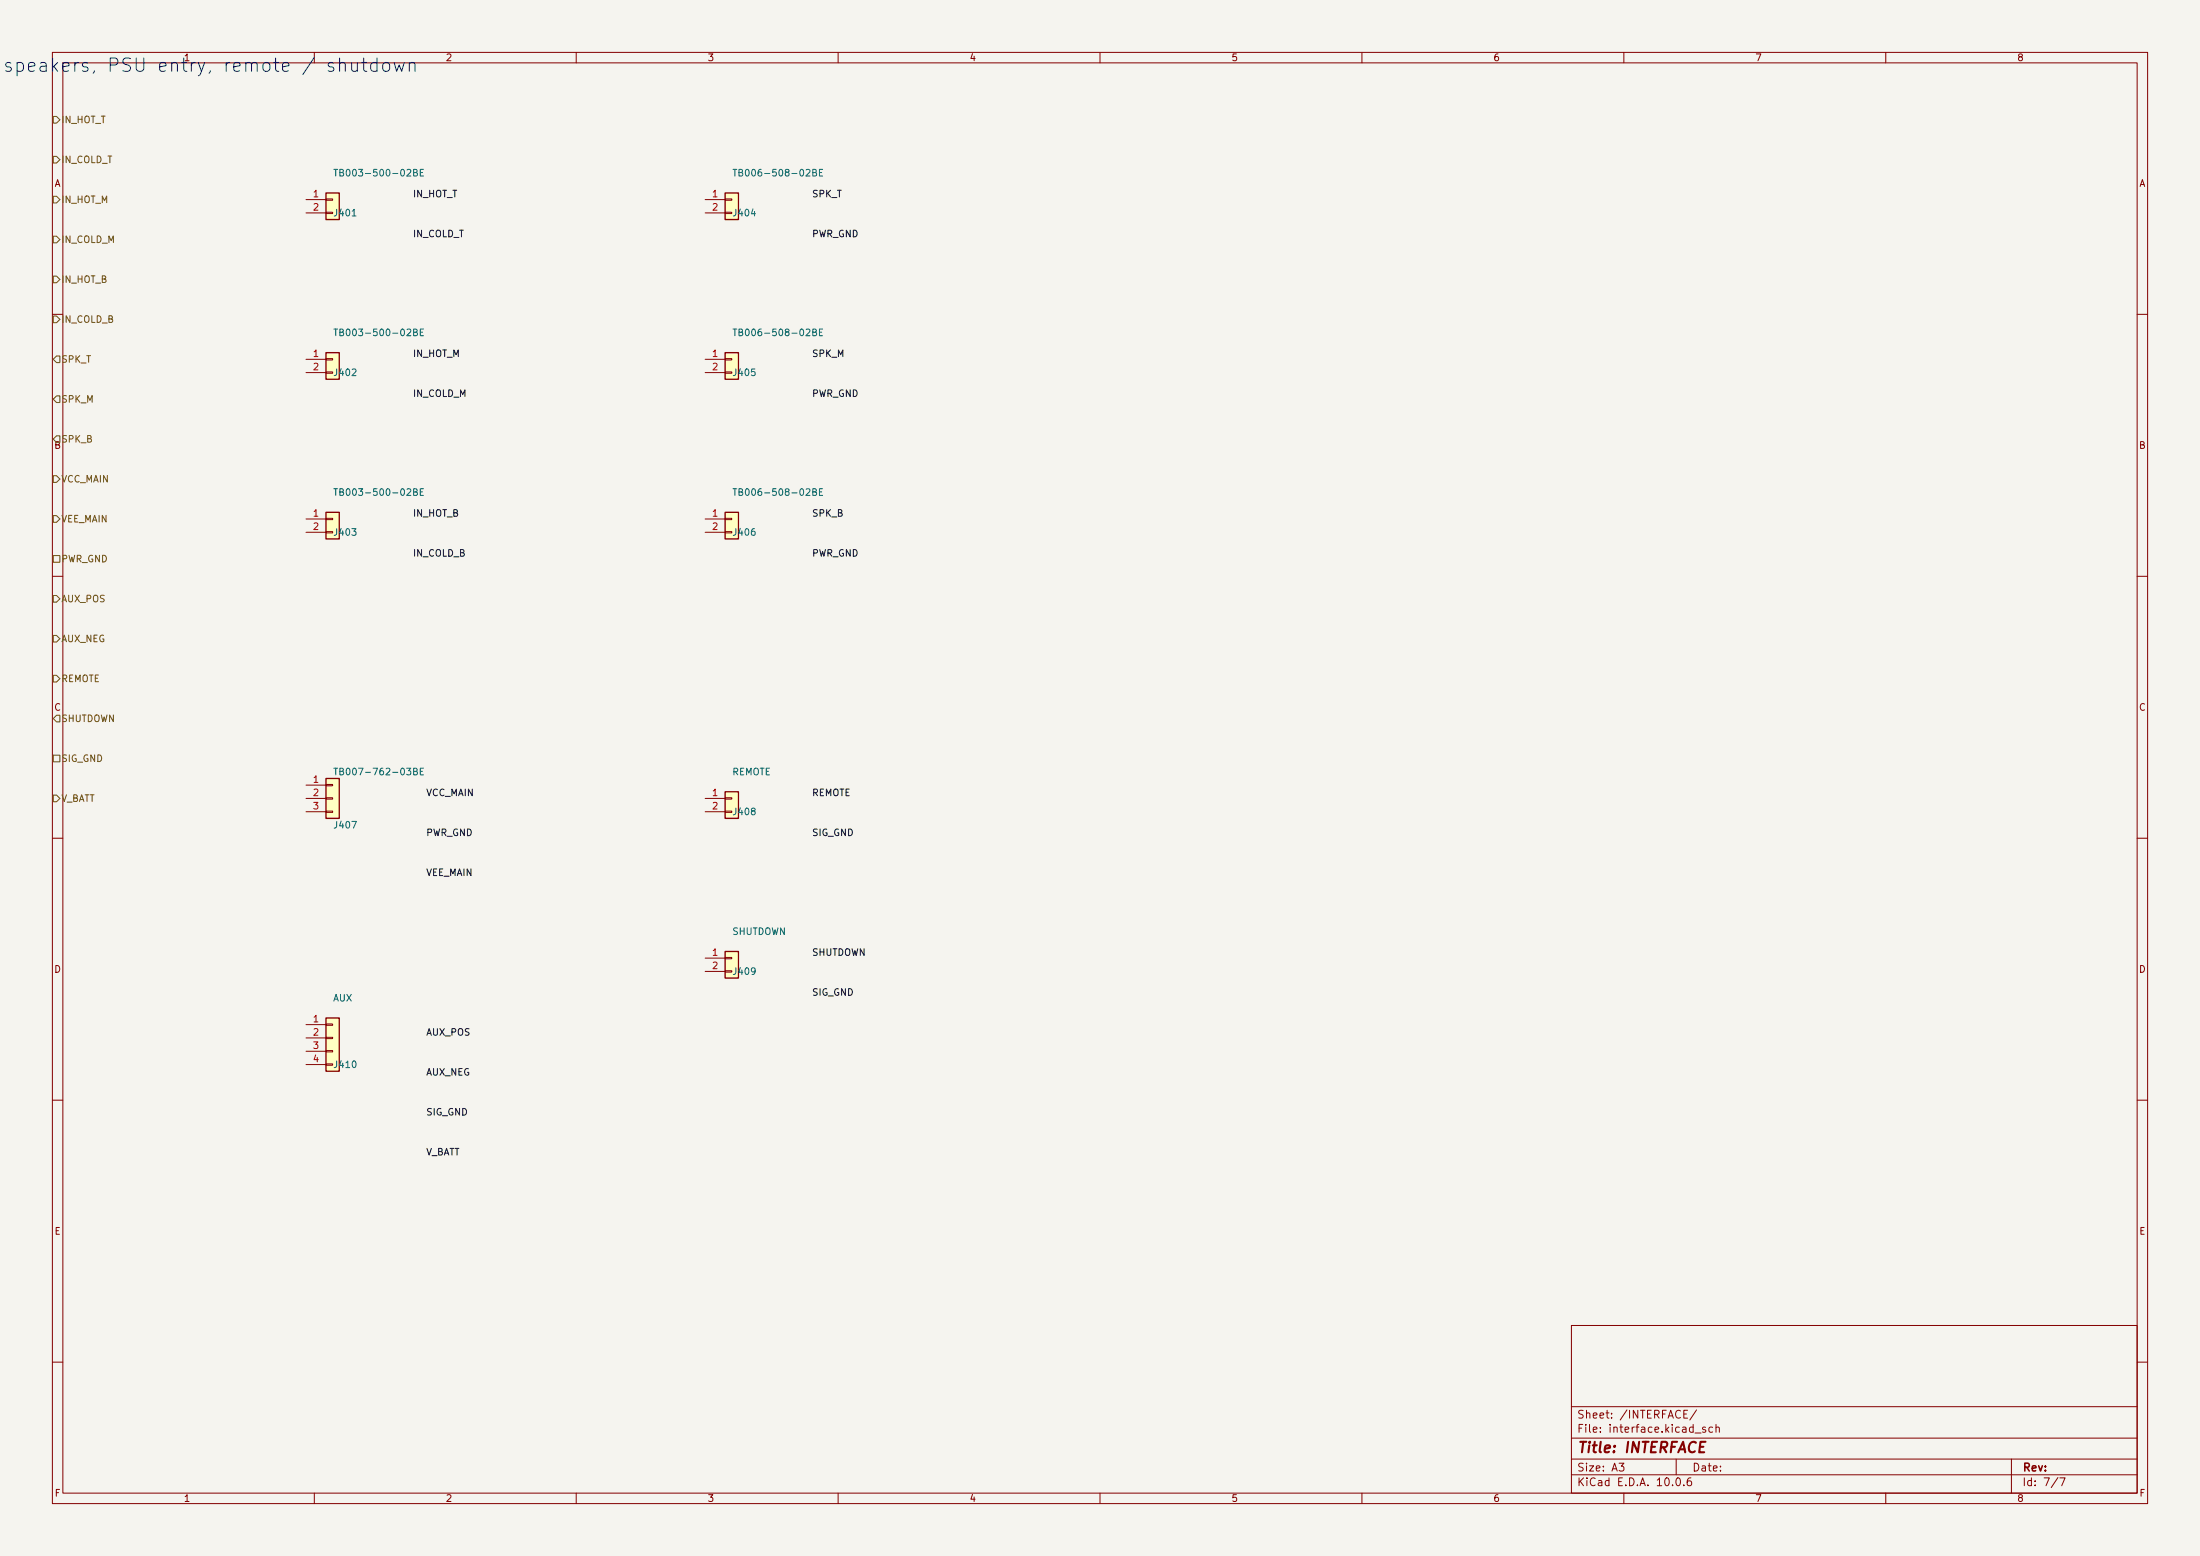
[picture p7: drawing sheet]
<svg xmlns="http://www.w3.org/2000/svg" width="420mm" height="297mm" viewBox="0 0 420 297" stroke-linecap="round" stroke-linejoin="round" font-family="sans-serif">
<path d="M0 0h420v297h-420z" fill="#f5f4ef" stroke="#f5f4ef" stroke-width=".19"/>
<g fill="none" stroke="#840000" stroke-width=".19">
<path d="M10 10h400v277h-400zM12 12h396v273h-396zM60 10v2M110 10v2M160 10v2M210 10v2M260 10v2M310 10v2M360 10v2M10 60h2M408 60h2M10 110h2"/>
<path d="M408 110h2M10 160h2M408 160h2M10 210h2M408 210h2M300 253h108v32h-108zM10 260h2M300 278.5h108M300 274.5h108M300 268.5h108M320 278.5v3M384 278.5v6.5"/>
<path d="M408 260h2M60 285v2M110 285v2M160 285v2M210 285v2M260 285v2M300 281.5h108M310 285v2M360 285v2"/>
</g>
<path d="M62.2 148.6h2.6v7.6h-2.6z" fill="#ffffc2"/>
<path d="M62.2 148.6h2.6v7.6h-2.6z" fill="none" stroke="#840000" stroke-width=".25"/>
<path d="M58.4 149.9h3.8M58.4 152.4h3.8M58.4 154.9h3.8M62.2 149.7h1.3v.3h-1.3zM62.2 152.3h1.3v.2h-1.3zM62.2 154.8h1.3v.3h-1.3z" fill="none" stroke="#840000" stroke-width=".19"/>
<path d="M62.2 36.8h2.6v5.1h-2.6z" fill="#ffffc2"/>
<path d="M62.2 36.8h2.6v5.1h-2.6z" fill="none" stroke="#840000" stroke-width=".25"/>
<path d="M58.4 38.1h3.8M62.2 38h1.3v.2h-1.3zM58.4 40.6h3.8M62.2 40.5h1.3v.3h-1.3z" fill="none" stroke="#840000" stroke-width=".19"/>
<path d="M138.4 67.3h2.6v5.1h-2.6z" fill="#ffffc2"/>
<path d="M138.4 67.3h2.6v5.1h-2.6z" fill="none" stroke="#840000" stroke-width=".25"/>
<path d="M134.6 68.6h3.8M134.6 71.1h3.8M138.4 68.5h1.3v.2h-1.3zM138.4 71h1.3v.2h-1.3z" fill="none" stroke="#840000" stroke-width=".19"/>
<path d="M62.2 97.8h2.6v5.1h-2.6z" fill="#ffffc2"/>
<path d="M62.2 97.8h2.6v5.1h-2.6z" fill="none" stroke="#840000" stroke-width=".25"/>
<path d="M58.4 99.1h3.8M62.2 98.9h1.3v.3h-1.3zM58.4 101.6h3.8M62.2 101.5h1.3v.2h-1.3z" fill="none" stroke="#840000" stroke-width=".19"/>
<path d="M62.2 194.3h2.6v10.2h-2.6z" fill="#ffffc2"/>
<path d="M62.2 194.3h2.6v10.2h-2.6z" fill="none" stroke="#840000" stroke-width=".25"/>
<path d="M58.4 195.6h3.8M58.4 198.1h3.8M62.2 195.5h1.3v.2h-1.3zM62.2 198h1.3v.2h-1.3zM58.4 200.7h3.8M58.4 203.2h3.8M62.2 200.5h1.3v.3h-1.3zM62.2 203.1h1.3v.2h-1.3z" fill="none" stroke="#840000" stroke-width=".19"/>
<path d="M138.4 36.8h2.6v5.1h-2.6z" fill="#ffffc2"/>
<path d="M138.4 36.8h2.6v5.1h-2.6z" fill="none" stroke="#840000" stroke-width=".25"/>
<path d="M134.6 38.1h3.8M138.4 38h1.3v.2h-1.3zM134.6 40.6h3.8M138.4 40.5h1.3v.3h-1.3z" fill="none" stroke="#840000" stroke-width=".19"/>
<path d="M138.4 181.6h2.6v5.1h-2.6z" fill="#ffffc2"/>
<path d="M138.4 181.6h2.6v5.1h-2.6z" fill="none" stroke="#840000" stroke-width=".25"/>
<path d="M134.6 182.9h3.8M134.6 185.4h3.8M138.4 182.8h1.3v.2h-1.3zM138.4 185.3h1.3v.2h-1.3z" fill="none" stroke="#840000" stroke-width=".19"/>
<path d="M62.2 67.3h2.6v5.1h-2.6z" fill="#ffffc2"/>
<path d="M62.2 67.3h2.6v5.1h-2.6z" fill="none" stroke="#840000" stroke-width=".25"/>
<path d="M58.4 68.6h3.8M58.4 71.1h3.8M62.2 68.5h1.3v.2h-1.3zM62.2 71h1.3v.2h-1.3z" fill="none" stroke="#840000" stroke-width=".19"/>
<path d="M138.4 97.8h2.6v5.1h-2.6z" fill="#ffffc2"/>
<path d="M138.4 97.8h2.6v5.1h-2.6z" fill="none" stroke="#840000" stroke-width=".25"/>
<path d="M134.6 99.1h3.8M138.4 98.9h1.3v.3h-1.3zM134.6 101.6h3.8M138.4 101.5h1.3v.2h-1.3z" fill="none" stroke="#840000" stroke-width=".19"/>
<path d="M138.4 151.1h2.6v5.1h-2.6z" fill="#ffffc2"/>
<path d="M138.4 151.1h2.6v5.1h-2.6z" fill="none" stroke="#840000" stroke-width=".25"/>
<path d="M134.6 152.4h3.8M134.6 154.9h3.8M138.4 152.3h1.3v.2h-1.3zM138.4 154.8h1.3v.3h-1.3z" fill="none" stroke="#840000" stroke-width=".19"/>
<g fill="none" stroke="#725600" stroke-width=".19">
<path d="M10.2 37.5h.6l.6 .6-.6 .6h-.6zM10.2 29.8h.6l.6 .7-.6 .6h-.6zM10.2 22.2h.6l.6 .7-.6 .6h-.6zM10.2 52.7h.6l.6 .6-.6 .7h-.6zM10.2 45.1h.6l.6 .6-.6 .7h-.6zM10.2 76.2l.6-.6h.6v1.2h-.6zM10.2 68.6l.6-.7h.6v1.3h-.6zM10.2 60.3h.6l.6 .7-.6 .6h-.6zM10.2 90.8h.6l.6 .6-.6 .7h-.6zM10.2 98.4h.6l.6 .7-.6 .6h-.6zM10.8 83.2h.6v1.3h-.6l-.6-.7zM10.2 113.7h.6l.6 .6-.6 .6h-.6z"/>
<path d="M10.2 106h1.2v1.3h-1.2zM10.2 137.2l.6-.7h.6v1.3h-.6zM10.2 128.9h.6l.6 .6-.6 .7h-.6zM10.2 121.3h.6l.6 .6-.6 .7h-.6zM10.2 151.8h.6l.6 .6-.6 .6h-.6zM10.2 144.1h1.2v1.3h-1.2z"/>
</g>
<text font-size="2.5" fill="#0000c2" x=".4" y="14.4">speakers, PSU entry, remote / shutdown</text>
<text font-size="2" fill="#840000" x="301" y="277.8">Title: INTERFACE</text>
<g font-size="1.5" fill="#840000">
<text x="300.9" y="273.8">File: interface.kicad_sch</text>
<text x="300.9" y="271.1">Sheet: /INTERFACE/</text>
<text x="300.9" y="281.2">Size: A3</text>
<text x="322.9" y="281.2">Date:</text>
<text x="386" y="281.2">Rev:</text>
<text x="300.9" y="284">KiCad E.D.A. 10.0.6</text>
<text x="385.9" y="284">Id: 7/7</text>
</g>
<g font-size="1.3" fill="#840000">
<text x="35" y="12">1</text>
<text x="85" y="12">2</text>
<text x="135" y="12">3</text>
<text x="185" y="12">4</text>
<text x="235" y="12">5</text>
<text x="285" y="12">6</text>
<text x="335" y="12">7</text>
<text x="385" y="12">8</text>
<text x="10.3" y="36">A</text>
<text x="408.3" y="36">A</text>
<text x="10.2" y="86">B</text>
<text x="408.2" y="86">B</text>
<text x="10.2" y="136">C</text>
<text x="408.2" y="136">C</text>
<text x="10.2" y="186">D</text>
<text x="408.2" y="186">D</text>
<text x="10.3" y="236">E</text>
<text x="408.3" y="236">E</text>
<text x="10.3" y="286">F</text>
<text x="35" y="287">1</text>
<text x="85" y="287">2</text>
<text x="135" y="287">3</text>
<text x="185" y="287">4</text>
<text x="235" y="287">5</text>
<text x="285" y="287">6</text>
<text x="335" y="287">7</text>
<text x="385" y="287">8</text>
<text x="408.3" y="286">F</text>
</g>
<g font-size="1.3" fill="#725600">
<text x="11.6" y="23.8">IN_HOT_T</text>
<text x="11.6" y="31.4">IN_COLD_T</text>
<text x="11.6" y="39.1">IN_HOT_M</text>
<text x="11.6" y="46.7">IN_COLD_M</text>
<text x="11.6" y="54.3">IN_HOT_B</text>
<text x="11.6" y="61.9">IN_COLD_B</text>
<text x="11.6" y="69.5">SPK_T</text>
<text x="11.6" y="77.2">SPK_M</text>
<text x="11.6" y="84.8">SPK_B</text>
<text x="11.6" y="92.4">VCC_MAIN</text>
<text x="11.6" y="100">VEE_MAIN</text>
<text x="11.6" y="107.6">PWR_GND</text>
<text x="11.6" y="115.3">AUX_POS</text>
<text x="11.6" y="122.9">AUX_NEG</text>
<text x="11.6" y="130.5">REMOTE</text>
<text x="11.6" y="138.1">SHUTDOWN</text>
<text x="11.6" y="145.7">SIG_GND</text>
<text x="11.6" y="153.4">V_BATT</text>
</g>
<g font-size="1.3" fill="#006464">
<text x="63.5" y="34">TB003-500-02BE</text>
<text x="139.7" y="34">TB006-508-02BE</text>
<text x="63.5" y="41.6">J401</text>
<text x="139.7" y="41.6">J404</text>
<text x="63.5" y="64.5">TB003-500-02BE</text>
<text x="139.7" y="64.5">TB006-508-02BE</text>
<text x="63.5" y="72.1">J402</text>
<text x="139.7" y="72.1">J405</text>
<text x="63.5" y="94.9">TB003-500-02BE</text>
<text x="139.7" y="94.9">TB006-508-02BE</text>
<text x="63.5" y="102.6">J403</text>
<text x="139.7" y="102.6">J406</text>
<text x="63.5" y="148.3">TB007-762-03BE</text>
<text x="139.7" y="148.3">REMOTE</text>
<text x="139.7" y="155.9">J408</text>
<text x="63.5" y="158.4">J407</text>
<text x="139.7" y="178.8">SHUTDOWN</text>
<text x="63.5" y="191.5">AUX</text>
<text x="139.7" y="186.4">J409</text>
<text x="63.5" y="204.2">J410</text>
</g>
<g font-size="1.3" fill="#a90000">
<text x="59.6" y="38">1</text>
<text x="59.6" y="40.5">2</text>
<text x="135.8" y="38">1</text>
<text x="135.8" y="40.5">2</text>
<text x="59.6" y="68.4">1</text>
<text x="59.6" y="71">2</text>
<text x="135.8" y="68.4">1</text>
<text x="135.8" y="71">2</text>
<text x="59.6" y="98.9">1</text>
<text x="59.6" y="101.5">2</text>
<text x="135.8" y="98.9">1</text>
<text x="135.8" y="101.5">2</text>
<text x="59.6" y="149.7">1</text>
<text x="59.6" y="152.3">2</text>
<text x="59.6" y="154.8">3</text>
<text x="135.8" y="152.3">1</text>
<text x="135.8" y="154.8">2</text>
<text x="135.8" y="182.7">1</text>
<text x="135.8" y="185.3">2</text>
<text x="59.6" y="195.4">1</text>
<text x="59.6" y="198">2</text>
<text x="59.6" y="200.5">3</text>
<text x="59.6" y="203.1">4</text>
</g>
<g font-size="1.3" fill="#0f0f0f">
<text x="78.7" y="38">IN_HOT_T</text>
<text x="154.9" y="38">SPK_T</text>
<text x="78.7" y="45.6">IN_COLD_T</text>
<text x="154.9" y="45.6">PWR_GND</text>
<text x="78.7" y="68.5">IN_HOT_M</text>
<text x="154.9" y="68.5">SPK_M</text>
<text x="78.7" y="76.1">IN_COLD_M</text>
<text x="154.9" y="76.1">PWR_GND</text>
<text x="78.7" y="98.9">IN_HOT_B</text>
<text x="154.9" y="98.9">SPK_B</text>
<text x="78.7" y="106.6">IN_COLD_B</text>
<text x="154.9" y="106.6">PWR_GND</text>
<text x="81.3" y="152.3">VCC_MAIN</text>
<text x="154.9" y="152.3">REMOTE</text>
<text x="81.3" y="159.9">PWR_GND</text>
<text x="154.9" y="159.9">SIG_GND</text>
<text x="81.3" y="167.5">VEE_MAIN</text>
<text x="154.9" y="182.8">SHUTDOWN</text>
<text x="154.9" y="190.4">SIG_GND</text>
<text x="81.3" y="198">AUX_POS</text>
<text x="81.3" y="205.6">AUX_NEG</text>
<text x="81.3" y="213.2">SIG_GND</text>
<text x="81.3" y="220.9">V_BATT</text>
</g>
</svg>
